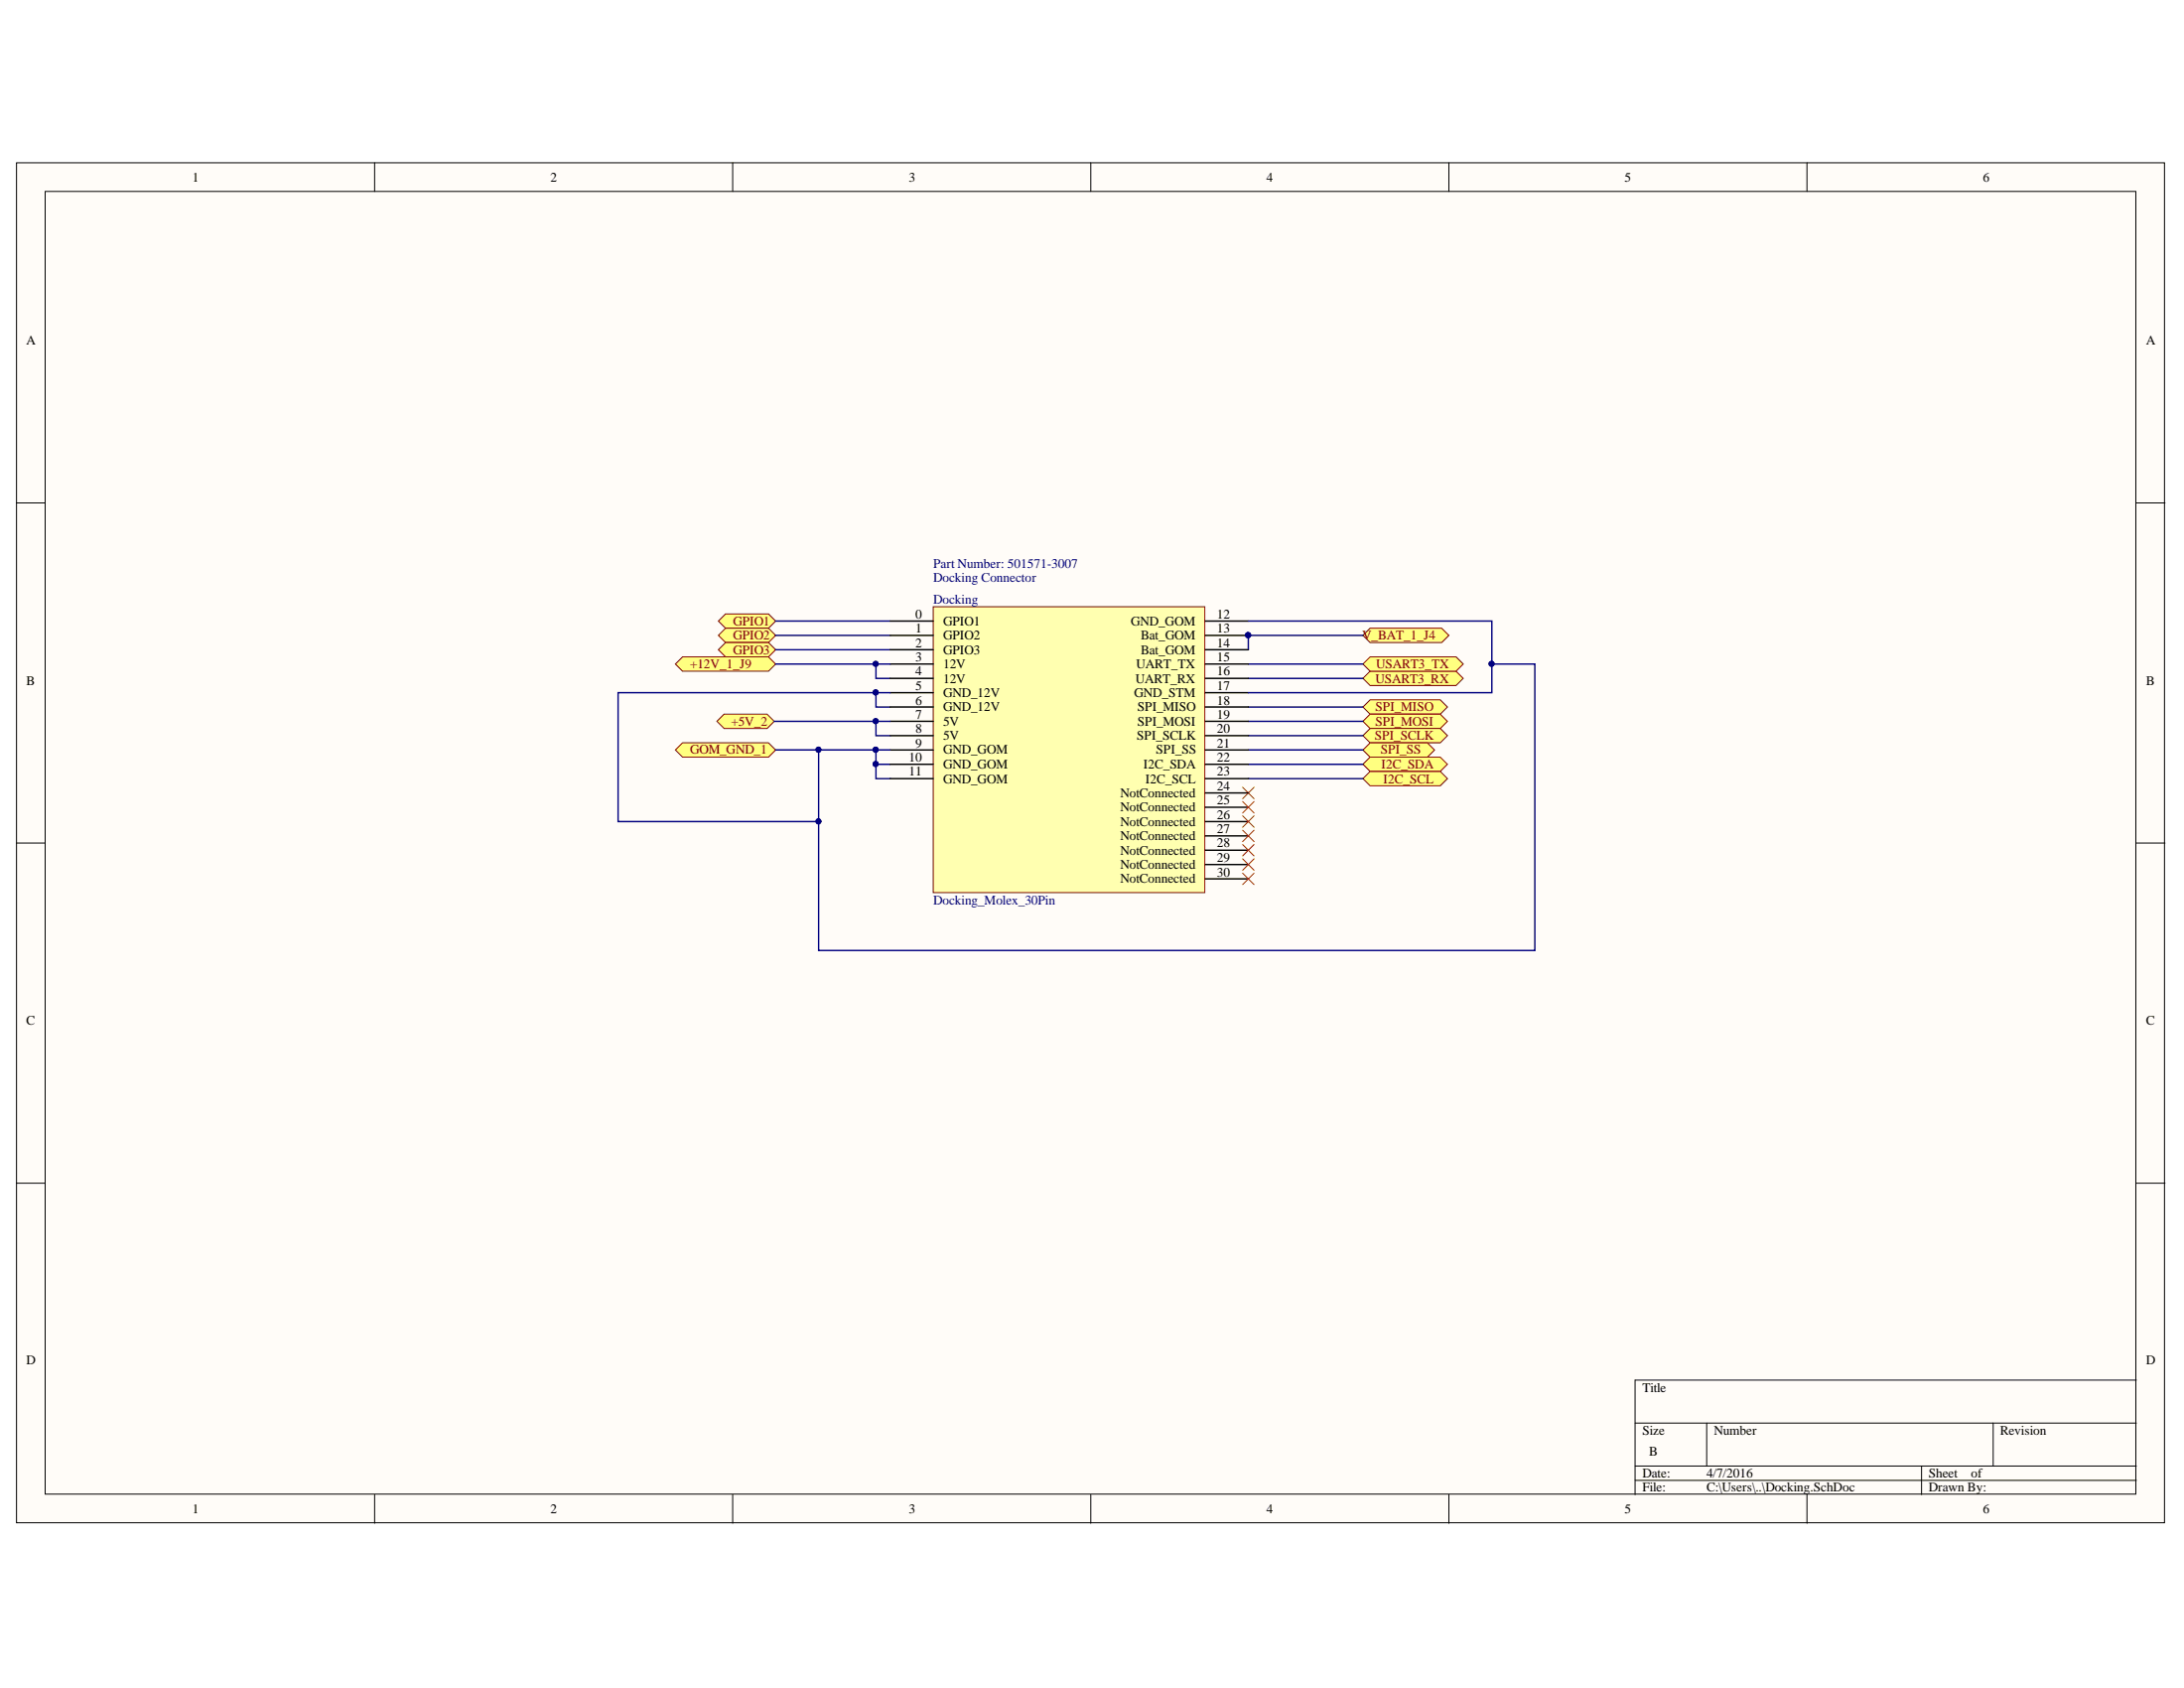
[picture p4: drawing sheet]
<svg xmlns="http://www.w3.org/2000/svg" width="279mm" height="216mm" viewBox="0 0 279 216" stroke-linecap="round" stroke-linejoin="round" font-family="sans-serif">
<g fill="#fffcf8" stroke="#000" stroke-width=".13">
<path d="M2.1 20.8h274.8v174h-274.8z"/>
<path d="M5.8 24.5h267.4v166.6h-267.4z"/>
</g>
<g fill="none" stroke="#000" stroke-width=".13">
<path d="M47.9 20.8v3.7M93.7 20.8v3.7M139.5 20.8v3.7M185.4 20.8v3.7M231.2 20.8v3.7M2.1 64.3h3.7M273.3 64.3h3.7M2.1 107.8h3.7M273.3 107.8h3.7M2.1 151.3h3.7M273.3 151.3h3.7M273.3 176.5h-64.1v14.7"/>
<path d="M47.9 191.2v3.6M93.7 191.2v3.6M139.5 191.2v3.6M185.4 191.2v3.6M209.2 182h64.1M209.2 187.5h64.1M209.2 189.3h64.1M218.3 182v5.5M231.2 191.2v3.6M245.8 187.5v3.7M255 182v5.5"/>
</g>
<g fill="#ffff80" stroke="#800000" stroke-width=".13">
<path d="M91.9 79.4l.9-.9h5.5l.9 .9-.9 1h-5.5z" fill-rule="evenodd"/>
<path d="M91.9 81.3l.9-.9h5.5l.9 .9-.9 .9h-5.5z" fill-rule="evenodd"/>
<path d="M91.9 83.1l.9-.9h5.5l.9 .9-.9 .9h-5.5z" fill-rule="evenodd"/>
<path d="M86.4 84.9l.9-.9h11l.9 .9-.9 .9h-11z" fill-rule="evenodd"/>
<path d="M91.7 92.3l.9-1h5.5l.9 1-.9 .9h-5.5z" fill-rule="evenodd"/>
<path d="M86.4 95.9l.9-.9h11l.9 .9-.9 .9h-11z" fill-rule="evenodd"/>
<path d="M174.4 90.4l.9-.9h9l.9 .9-.9 .9h-9z" fill-rule="evenodd"/>
<path d="M174.4 86.8l.9-1h11l.9 1-.9 .9h-11z" fill-rule="evenodd"/>
<path d="M174.4 84.9l.9-.9h11l.9 .9-.9 .9h-11z" fill-rule="evenodd"/>
<path d="M174.4 81.3l.9-.9h9.1l1 .9-1 .9h-9.1z" fill-rule="evenodd"/>
<path d="M174.4 92.3l.9-1h9l.9 1-.9 .9h-9z" fill-rule="evenodd"/>
<path d="M174.4 94.1l.9-.9h9l.9 .9-.9 .9h-9z" fill-rule="evenodd"/>
<path d="M174.4 95.9l.9-.9h7.3l.9 .9-.9 .9h-7.3z" fill-rule="evenodd"/>
<path d="M174.4 97.8l.9-1h9l.9 1-.9 .9h-9z" fill-rule="evenodd"/>
<path d="M174.4 99.6l.9-.9h9l.9 .9-.9 .9h-9z" fill-rule="evenodd"/>
</g>
<g fill="none" stroke="#000080" stroke-width=".18">
<path d="M99.2 79.4h14.7M99.2 83.1h14.7M99.2 81.3h14.7M112.1 88.6v1.8h1.8M112.1 92.3v1.8h1.8M112.1 95.9v1.9h1.8M112.1 97.8v1.8h1.8M112.1 84.9v1.9h1.8M159.7 84.9h14.7M159.7 86.8h14.7M159.7 90.4h14.7M159.7 95.9h14.7"/>
<path d="M159.7 99.6h14.7M159.7 97.8h14.7M159.7 92.3h14.7M159.7 94.1h14.7M174.4 81.3h-14.7v1.8"/>
</g>
<g fill="#000080" stroke="#000080" stroke-width=".13">
<circle cx="112" cy="88.6" r=".33"/>
<circle cx="112" cy="92.2" r=".33"/>
<circle cx="112" cy="97.7" r=".33"/>
<circle cx="112" cy="95.9" r=".33"/>
<circle cx="159.7" cy="81.2" r=".33"/>
<circle cx="112" cy="84.9" r=".33"/>
</g>
<path d="M159 100.7l1.4 1.5M160.4 100.7l-1.4 1.5" fill="none" stroke="#f00" stroke-width=".13"/>
<path d="M119.4 77.6h34.7v36.6h-34.7z" fill="#ffffb0" stroke="#800000" stroke-width=".13"/>
<g fill="none" stroke="#000" stroke-width=".18">
<path d="M113.9 79.4h5.5M154.2 79.4h5.5M113.9 81.3h5.5M113.9 83.1h5.5M113.9 84.9h5.5M113.9 86.8h5.5M113.9 88.6h5.5M113.9 90.4h5.5M113.9 92.3h5.5M113.9 94.1h5.5M113.9 95.9h5.5M113.9 97.8h5.5"/>
<path d="M113.9 99.6h5.5M154.2 81.3h5.5M154.2 83.1h5.5M154.2 84.9h5.5M154.2 86.8h5.5M154.2 88.6h5.5M154.2 90.4h5.5M154.2 92.3h5.5M154.2 94.1h5.5M154.2 95.9h5.5M154.2 97.8h5.5M154.2 99.6h5.5"/>
<path d="M154.2 101.4h5.5M154.2 103.3h5.5M154.2 105.1h5.5M154.2 106.9h5.5M154.2 108.7h5.5M154.2 110.6h5.5M154.2 112.4h5.5"/>
</g>
<g fill="#000080" stroke="#000080" stroke-width=".13">
<circle cx="159.7" cy="81.2" r=".33"/>
<circle cx="112" cy="92.2" r=".33"/>
<circle cx="190.8" cy="84.9" r=".33"/>
<circle cx="112" cy="95.9" r=".33"/>
<circle cx="104.7" cy="95.9" r=".33"/>
<circle cx="104.7" cy="105.1" r=".32"/>
<circle cx="112" cy="88.6" r=".33"/>
<circle cx="112" cy="84.9" r=".33"/>
</g>
<path d="M159.7 79.4h31.2v9.2h-31.2M99 92.3h14.9M99.2 95.9h14.7M99.2 84.9h14.7M113.9 88.6h-34.8v16.5h25.6M190.9 84.9h5.5v36.7h-91.7v-25.7" fill="none" stroke="#000080" stroke-width=".18"/>
<path d="M159 102.5l1.4 1.5M159 104.3l1.4 1.5M159 106.2l1.4 1.4M159 108l1.4 1.5M159 109.8l1.4 1.5M159 111.7l1.4 1.4M160.4 102.5l-1.4 1.5M160.4 104.3l-1.4 1.5M160.4 106.2l-1.4 1.4M160.4 108l-1.4 1.5M160.4 109.8l-1.4 1.5M160.4 111.7l-1.4 1.4" fill="none" stroke="#f00" stroke-width=".13"/>
<g font-size="1.7">
<text x="24.6" y="23.2">1</text>
<text x="70.4" y="23.2">2</text>
<text x="116.3" y="23.2">3</text>
<text x="162" y="23.2">4</text>
<text x="207.8" y="23.2">5</text>
<text x="253.7" y="23.2">6</text>
<text x="3.4" y="44">A</text>
<text x="274.6" y="44">A</text>
<text x="117.1" y="79.1">0</text>
<text x="117.1" y="80.9">1</text>
<text x="117.1" y="82.8">2</text>
<text x="120.7" y="80">GPIO1</text>
<text x="120.7" y="81.8">GPIO2</text>
<text x="120.7" y="83.7">GPIO3</text>
<text x="144.7" y="80">GND_GOM</text>
<text x="145.9" y="81.8">Bat_GOM</text>
<text x="145.9" y="83.7">Bat_GOM</text>
<text x="155.7" y="79.1">12</text>
<text x="155.7" y="80.9">13</text>
<text x="155.7" y="82.8">14</text>
<text x="3.4" y="87.6">B</text>
<text x="117.1" y="84.6">3</text>
<text x="117.1" y="86.4">4</text>
<text x="117.1" y="88.3">5</text>
<text x="120.7" y="85.5">12V</text>
<text x="120.7" y="87.3">12V</text>
<text x="120.7" y="89.2">GND_12V</text>
<text x="145.1" y="89.2">GND_STM</text>
<text x="145.3" y="87.3">UART_RX</text>
<text x="145.4" y="85.5">UART_TX</text>
<text x="155.7" y="84.6">15</text>
<text x="155.7" y="86.4">16</text>
<text x="155.7" y="88.3">17</text>
<text x="274.6" y="87.6">B</text>
<text x="117.1" y="90.1">6</text>
<text x="117.1" y="91.9">7</text>
<text x="117.1" y="93.7">8</text>
<text x="117.1" y="95.6">9</text>
<text x="120.7" y="91">GND_12V</text>
<text x="120.7" y="92.8">5V</text>
<text x="120.7" y="94.7">5V</text>
<text x="145.4" y="94.7">SPI_SCLK</text>
<text x="145.5" y="91">SPI_MISO</text>
<text x="145.5" y="92.8">SPI_MOSI</text>
<text x="155.7" y="90.1">18</text>
<text x="155.7" y="91.9">19</text>
<text x="155.7" y="93.7">20</text>
<text x="155.7" y="95.6">21</text>
<text x="116.3" y="97.4">10</text>
<text x="116.3" y="99.2">11</text>
<text x="120.7" y="96.4">GND_GOM</text>
<text x="120.7" y="98.3">GND_GOM</text>
<text x="120.7" y="100.2">GND_GOM</text>
<text x="143.3" y="101.9">NotConnected</text>
<text x="146.3" y="98.3">I2C_SDA</text>
<text x="146.5" y="100.2">I2C_SCL</text>
<text x="147.9" y="96.4">SPI_SS</text>
<text x="155.7" y="97.4">22</text>
<text x="155.7" y="99.2">23</text>
<text x="155.7" y="101.1">24</text>
<text x="143.3" y="103.8">NotConnected</text>
<text x="143.3" y="105.7">NotConnected</text>
<text x="143.3" y="107.4">NotConnected</text>
<text x="155.7" y="102.9">25</text>
<text x="155.7" y="104.7">26</text>
<text x="155.7" y="106.6">27</text>
<text x="143.3" y="109.3">NotConnected</text>
<text x="143.3" y="111.2">NotConnected</text>
<text x="143.3" y="112.9">NotConnected</text>
<text x="155.7" y="108.4">28</text>
<text x="155.7" y="110.2">29</text>
<text x="155.7" y="112.1">30</text>
<text x="3.4" y="131">C</text>
<text x="274.6" y="131">C</text>
<text x="3.4" y="174.6">D</text>
<text x="210.1" y="178">Title</text>
<text x="274.6" y="174.6">D</text>
<text x="210.1" y="183.5">Size</text>
<text x="219.3" y="183.5">Number</text>
<text x="255.9" y="183.5">Revision</text>
<text x="210.1" y="189">Date:</text>
<text x="210.1" y="190.8">File:</text>
<text x="211" y="186.2">B</text>
<text x="218.3" y="189">4/7/2016</text>
<text x="218.3" y="190.8">C:\Users\..\Docking.SchDoc</text>
<text x="246.7" y="189">Sheet</text>
<text x="246.7" y="190.8">Drawn By:</text>
<text x="252.2" y="189">of</text>
<text x="24.6" y="193.6">1</text>
<text x="70.4" y="193.6">2</text>
<text x="116.3" y="193.6">3</text>
<text x="162" y="193.6">4</text>
<text x="207.8" y="193.6">5</text>
<text x="253.7" y="193.6">6</text>
</g>
<g font-size="1.7" fill="#000080">
<text x="119.4" y="77.3">Docking</text>
<text x="119.4" y="72.7">Part Number: 501571-3007</text>
<text x="119.4" y="74.5">Docking Connector</text>
<text x="119.4" y="115.7">Docking_Molex_30Pin</text>
</g>
<g font-size="1.7" fill="#800000">
<text x="93.8" y="80">GPIO1</text>
<text x="93.8" y="81.8">GPIO2</text>
<text x="93.8" y="83.7">GPIO3</text>
<text x="174.3" y="81.8">V_BAT_1_J4</text>
<text x="88.3" y="85.5">+12V_1_J9</text>
<text x="176" y="87.3">USART3_RX</text>
<text x="176" y="85.5">USART3_TX</text>
<text x="93.5" y="92.8">+5V_2</text>
<text x="175.9" y="94.7">SPI_SCLK</text>
<text x="176" y="91">SPI_MISO</text>
<text x="176" y="92.8">SPI_MOSI</text>
<text x="88.3" y="96.4">GOM_GND_1</text>
<text x="176.6" y="96.4">SPI_SS</text>
<text x="176.7" y="98.3">I2C_SDA</text>
<text x="177" y="100.2">I2C_SCL</text>
</g>
</svg>
